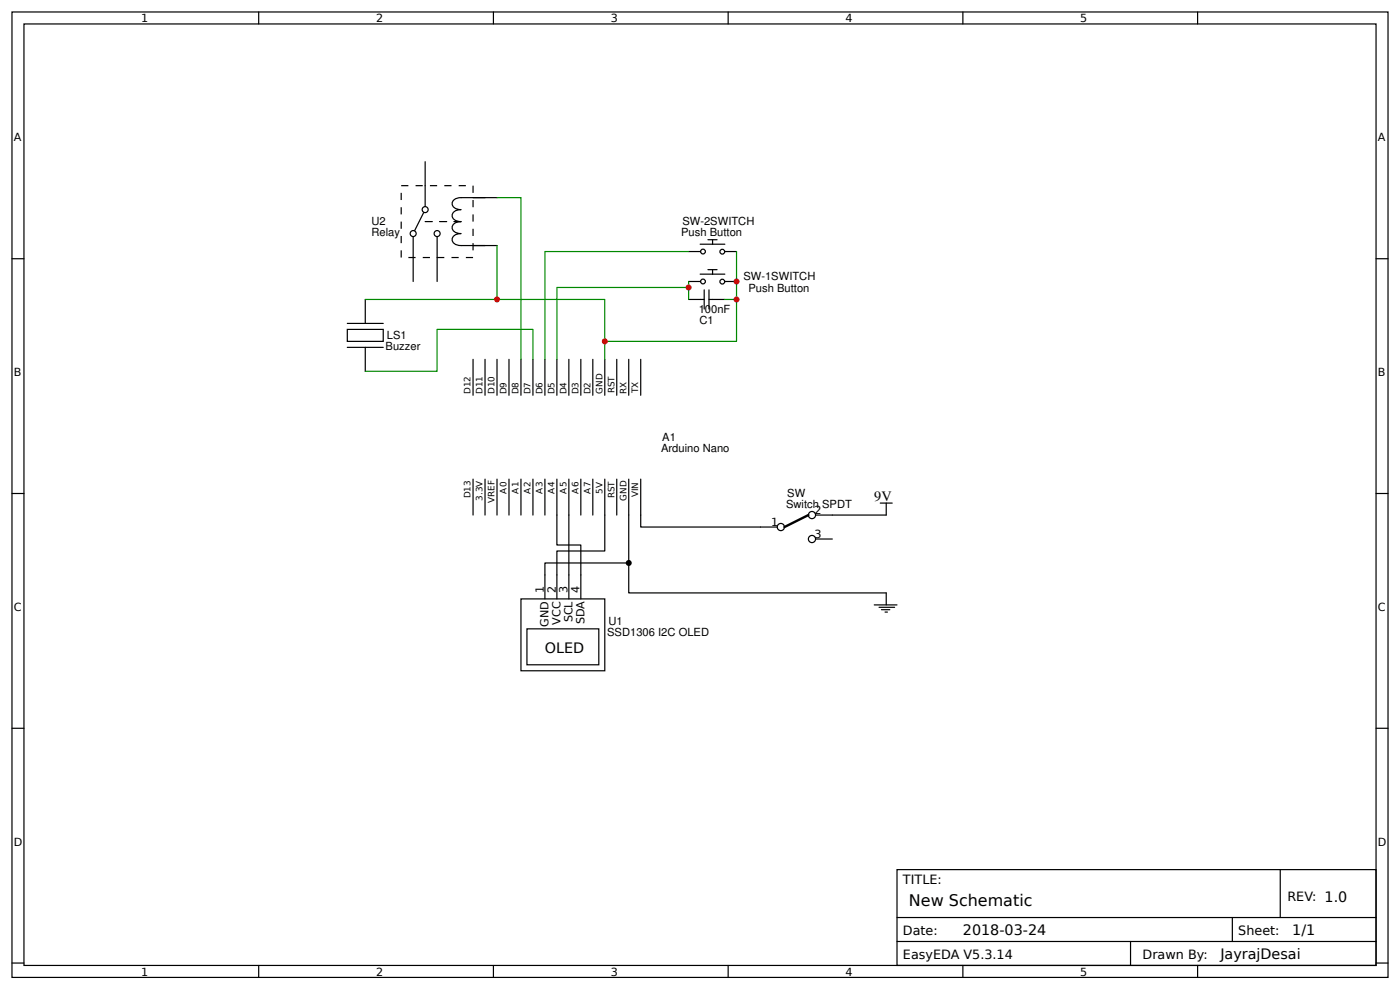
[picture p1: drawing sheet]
<svg xmlns="http://www.w3.org/2000/svg" width="309mm" height="219mm" viewBox="0 0 309 219" stroke-linecap="round" stroke-linejoin="round" font-family="sans-serif">
<g fill="none" stroke="#000" stroke-width=".26">
<path d="M2.6 2.6h304.1v213.3h-304.1zM5.3 5.3h298.7v208h-298.7zM57.1 2.6v2.7M109 2.6v2.7M160.9 2.6v2.7M212.7 2.6v2.7M264.6 2.6v2.7M93.9 35.7v10.6l-2.6 5.3v10.6M2.6 57.1h2.7M96.6 51.6v10.6M109.8 43.7h-7.9a1.62 1.62 0 0 0-2 1.5 1.79 1.79 0 0 0 2 1.1 1.62 1.62 0 0 0-2 1.5 1.79 1.79 0 0 0 2 1.1 1.62 1.62 0 0 0-2 1.6 1.79 1.79 0 0 0 2 1.1 1.62 1.62 0 0 0-2 1.5 1.79 1.79 0 0 0 2 1.1h7.9M152.1 55.6h2.7"/>
<path d="M154.7 53.9h5.4M156.4 59.6h2M156.4 52.9h2M157.4 53v1M157.4 59.6v1M160.1 55.6h2.6M304 57.1h2.7M76.7 72.8h8v2.6h-8zM76.7 71.4h8M76.7 76.7h8M80.7 66.1v5.3M80.7 76.7v5.3"/>
<path d="M104.5 79.4v7.9M107.2 79.4v7.9M109.8 79.4v7.9M112.4 79.4v7.9M115.1 79.4v7.9M117.7 79.4v7.9M120.4 79.4v7.9M123 79.4v7.9M125.7 79.4v7.9M128.3 79.4v7.9M131 79.4v7.9M133.6 79.4v7.9"/>
<path d="M136.3 79.4v7.9M138.9 79.4v7.9M141.6 79.4v7.9M152.1 62.2h2.7M154.7 60.6h5.4M160.1 62.2h2.6M2.6 109h2.7M104.5 105.8v8M107.2 105.8v8M109.8 105.8v8M112.4 105.8v8M115.1 105.8v8"/>
<path d="M117.7 105.8v8M120.4 105.8v8M123 105.8v8M125.7 105.8v8M128.3 105.8v8M131 105.8v8M133.6 105.8v8M136.3 105.8v8M138.9 105.8v8M141.6 105.8v8M304 109h2.7M115.1 132.3h18.5v15.9h-18.5z"/>
<path d="M116.4 138.9h15.9v7.9h-15.9zM120.4 127v5.3M123 127v5.3M125.7 127v5.3M128.3 127v5.3M2.6 160.9h2.7M304 160.9h2.7M198.2 192.1h105.8v21.2h-105.8zM282.8 192.1v10.6M2.6 212.7h2.7M57.1 213.3v2.6M109 213.3v2.6"/>
<path d="M160.9 213.3v2.6M198.2 202.7h105.8M198.2 208h105.8M212.7 213.3v2.6M249.8 208v5.3M264.6 213.3v2.6M272.3 202.7v5.3M304 212.7h2.7"/>
<circle cx="155.3" cy="55.6" r=".53"/>
<circle cx="159.6" cy="55.6" r=".53"/>
<circle cx="155.3" cy="62.2" r=".53"/>
<circle cx="159.6" cy="62.2" r=".53"/>
</g>
<path d="M88.6 41h15.9v15.9h-15.9z" fill="none" stroke="#000" stroke-width=".26" stroke-dasharray="1.6 1.6" stroke-linecap="butt"/>
<g fill="#fff" stroke="#000" stroke-width=".26">
<circle cx="96.6" cy="51.6" r=".66"/>
<circle cx="93.9" cy="46.3" r=".66"/>
<circle cx="91.3" cy="51.6" r=".66"/>
</g>
<path d="M101.9 48.9h-8" fill="none" stroke="#000" stroke-width=".26" stroke-dasharray="1.6 1.6"/>
<g fill="none" stroke="#000" stroke-width=".26">
<path d="M152.1 66.1h3.5M155.6 64v4.3M156.6 64v4.3M156.6 66.1h3.5M123 113.8v6.6h5.3v6.6M125.7 113.8v13.2M133.6 113.8v7.9h-10.6v5.3M138.9 113.8v17.2h56.9v2.6M141.6 113.8v2.6h30.1M180.2 119.1h3.7M194.5 111.1h2.6M195.8 111.1v2.7h-15.6"/>
<path d="M138.9 124.4h-18.5v2.6M193.1 133.6h5.1M194.2 134.1h3.4M194.7 134.7h1.9M195.5 135.2h.6"/>
<circle cx="172.5" cy="116.4" r=".79"/>
<circle cx="179.4" cy="113.8" r=".79"/>
<circle cx="179.4" cy="119.1" r=".79"/>
</g>
<path d="M178.6 113.8l-5.3 2.6" fill="none" stroke="#000" stroke-width=".53"/>
<path d="M109.8 43.7h5.3v35.7M109.8 54.2v11.9h-29.1M152.1 55.6h-31.7v23.8M162.7 55.6v10.5h-2.6M109.8 66.1h23.8v9.3M117.7 79.4v-6.6h-21.1v9.2h-15.9M152.1 63.5h-29.1v15.9M152.1 62.2v3.9M162.7 66.1v9.3h-29.1v4" fill="none" stroke="#080" stroke-width=".26"/>
<g fill="#c00">
<circle cx="133.6" cy="75.4" r=".66"/>
<circle cx="162.7" cy="62.2" r=".66"/>
</g>
<circle cx="138.9" cy="124.4" r=".66" fill="#000"/>
<g fill="#c00">
<circle cx="162.7" cy="66.1" r=".66"/>
<circle cx="152.1" cy="63.5" r=".66"/>
<circle cx="109.8" cy="66.1" r=".66"/>
</g>
<text font-size="3.5" x="200.8" y="200">New Schematic</text>
<g font-size="3.2">
<text x="193.1" y="110.6">9V</text>
<text x="120.4" y="144.2">OLED</text>
<text x="212.7" y="206.6">2018-03-24</text>
<text x="285.5" y="206.6">1/1</text>
<text x="269.6" y="211.9">JayrajDesai</text>
</g>
<g font-size="2.8">
<text x="199.5" y="195.3">TITLE:</text>
<text x="284.4" y="199">REV: 1.0</text>
<text x="199.5" y="206.6">Date:</text>
<text x="273.6" y="206.6">Sheet:</text>
<text x="199.5" y="211.9">EasyEDA V5.3.14</text>
<text x="252.4" y="211.9">Drawn By:</text>
</g>
<g font-size="2.5">
<text x="31.2" y="4.9">1</text>
<text x="83.1" y="4.9">2</text>
<text x="134.9" y="4.9">3</text>
<text x="186.8" y="4.9">4</text>
<text x="238.7" y="4.9">5</text>
<text x="3" y="31.2">A</text>
<text x="304.4" y="31.2">A</text>
<text x="82.1" y="52.2">Relay</text>
<text x="82.1" y="49.8">U2</text>
<text x="150.5" y="52.2">Push Button</text>
<text x="150.8" y="49.8">SW-2SWITCH</text>
<text x="164.2" y="61.8">SW-1SWITCH</text>
<text x="165.4" y="64.4">Push Button</text>
<text x="154.4" y="69.1">100nF</text>
<text x="154.5" y="71.5">C1</text>
<text x="85.2" y="77.3">Buzzer</text>
<text x="85.5" y="74.9">LS1</text>
<text x="3" y="83.1">B</text>
<text x="304.4" y="83.1">B</text>
<text x="146" y="99.7">Arduino Nano</text>
<text x="146.3" y="97.4">A1</text>
<text x="173.7" y="112.2">Switch SPDT</text>
<text x="173.9" y="109.8">SW</text>
<text x="179.9" y="113.5">2</text>
<text x="170.4" y="116.2">1</text>
<text x="179.9" y="118.8">3</text>
<text x="120.1" y="131" transform="rotate(-90 120.1 131)">1</text>
<text x="122.8" y="131" transform="rotate(-90 122.8 131)">2</text>
<text x="125.4" y="131" transform="rotate(-90 125.4 131)">3</text>
<text x="128.1" y="131" transform="rotate(-90 128.1 131)">4</text>
<text x="3" y="134.9">C</text>
<text x="123.8" y="138" transform="rotate(-90 123.8 138)">VCC</text>
<text x="126.5" y="137.5" transform="rotate(-90 126.5 137.5)">SCL</text>
<text x="129.1" y="137.9" transform="rotate(-90 129.1 137.9)">SDA</text>
<text x="304.4" y="134.9">C</text>
<text x="121.2" y="138.5" transform="rotate(-90 121.2 138.5)">GND</text>
<text x="134.1" y="140.5">SSD1306 I2C OLED</text>
<text x="134.4" y="138.1">U1</text>
<text x="3" y="186.8">D</text>
<text x="304.4" y="186.8">D</text>
<text x="31.2" y="215.5">1</text>
<text x="83.1" y="215.5">2</text>
<text x="134.9" y="215.5">3</text>
<text x="186.8" y="215.5">4</text>
<text x="238.7" y="215.5">5</text>
</g>
<g font-size="1.9">
<text x="104" y="87" transform="rotate(-90 104 87)">D12</text>
<text x="106.6" y="87" transform="rotate(-90 106.6 87)">D11</text>
<text x="109.3" y="87" transform="rotate(-90 109.3 87)">D10</text>
<text x="111.9" y="87.1" transform="rotate(-90 111.9 87.1)">D9</text>
<text x="114.6" y="87.1" transform="rotate(-90 114.6 87.1)">D8</text>
<text x="117.2" y="87.1" transform="rotate(-90 117.2 87.1)">D7</text>
<text x="119.9" y="87.1" transform="rotate(-90 119.9 87.1)">D6</text>
<text x="122.5" y="87.1" transform="rotate(-90 122.5 87.1)">D5</text>
<text x="125.1" y="87.1" transform="rotate(-90 125.1 87.1)">D4</text>
<text x="127.8" y="87.1" transform="rotate(-90 127.8 87.1)">D3</text>
<text x="130.4" y="87.1" transform="rotate(-90 130.4 87.1)">D2</text>
<text x="133.1" y="87" transform="rotate(-90 133.1 87)">GND</text>
<text x="135.7" y="86.8" transform="rotate(-90 135.7 86.8)">RST</text>
<text x="138.4" y="87.1" transform="rotate(-90 138.4 87.1)">RX</text>
<text x="141" y="86.9" transform="rotate(-90 141 86.9)">TX</text>
<text x="104" y="110.1" transform="rotate(-90 104 110.1)">D13</text>
<text x="106.6" y="110.6" transform="rotate(-90 106.6 110.6)">3.3V</text>
<text x="109.3" y="111.1" transform="rotate(-90 109.3 111.1)">VREF</text>
<text x="111.9" y="109" transform="rotate(-90 111.9 109)">A0</text>
<text x="114.6" y="109" transform="rotate(-90 114.6 109)">A1</text>
<text x="117.2" y="109" transform="rotate(-90 117.2 109)">A2</text>
<text x="119.9" y="109" transform="rotate(-90 119.9 109)">A3</text>
<text x="122.5" y="109" transform="rotate(-90 122.5 109)">A4</text>
<text x="125.1" y="109" transform="rotate(-90 125.1 109)">A5</text>
<text x="127.8" y="109" transform="rotate(-90 127.8 109)">A6</text>
<text x="130.4" y="109" transform="rotate(-90 130.4 109)">A7</text>
<text x="133.1" y="109" transform="rotate(-90 133.1 109)">5V</text>
<text x="135.7" y="110.1" transform="rotate(-90 135.7 110.1)">RST</text>
<text x="138.4" y="110.6" transform="rotate(-90 138.4 110.6)">GND</text>
<text x="141" y="109.8" transform="rotate(-90 141 109.8)">VIN</text>
</g>
</svg>
